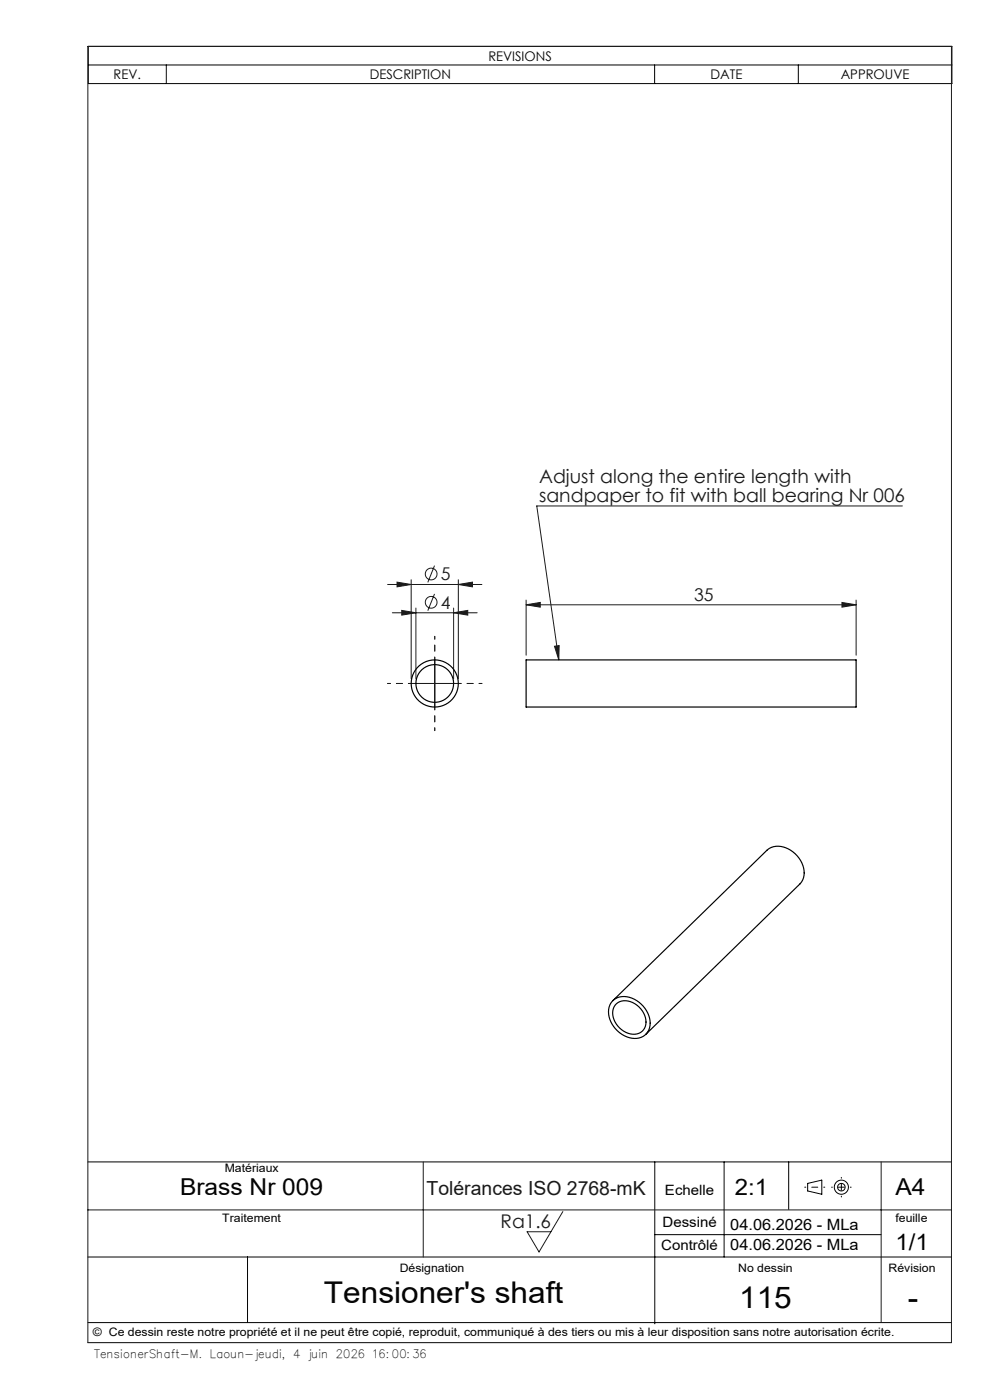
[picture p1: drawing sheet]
<svg xmlns="http://www.w3.org/2000/svg" width="210mm" height="297mm" viewBox="0 0 210 297" stroke-linecap="round" stroke-linejoin="round" font-family="sans-serif">
<g fill="none" stroke="#191924" stroke-width=".21">
<path d="M92.2 120l-1.5 3.6M191.4 107.3h-77.5l4.6 32.7M82.2 124h20M83.2 130h18M84.2 123.5l3 .5-3 .5zM85.2 129.5l3 .5-3 .5zM87.2 123v21M88.2 129v15M92.2 126l-1.5 3.6M92.2 140v10M96.2 130l3-.5v1zM96.2 129v15"/>
<path d="M97.2 124l3-.5v1zM97.2 123v21M111.6 128.3l3-.5v1zM111.6 127.3v11.7M111.6 128.3h70M117.6 137.1l1-.1-.1 3zM178.6 127.8l3 .5-3 .5zM181.6 127.3v11.7M87.2 145h10M18.6 256.7h183.2M89.8 246.5v20.2M119.4 257l-5.1 8.6-2.5-4.3h5.1"/>
<path d="M186.9 246.5v34.1M18.6 284.8v-275h183.2v275"/>
<circle cx="91.5" cy="121.8" r="1.24"/>
<circle cx="91.5" cy="127.8" r="1.24"/>
</g>
<g fill="none" stroke="#000" stroke-width=".21">
<path d="M18.7 9.8h183.2v7.9h-183.2zM18.7 13.8h183.2M35.3 13.8v3.9M138.9 13.8v3.9M169.3 13.8v3.9M18.6 246.5h183.2M138.9 246.5v34.3M153.6 246.5v20.2M167.3 246.5v10.1M171.3 251.1l3-.7v3l-3-.7zM18.6 266.7h183.2M52.5 266.6v14"/>
<path d="M138.9 261.9h48M18.6 284.8h183.2M18.6 280.6h183.2"/>
<circle cx="178.5" cy="251.9" r=".8"/>
<circle cx="178.5" cy="251.9" r="1.5"/>
</g>
<path d="M92.2 140v-5M87.2 145h-5M92.2 150v5M97.2 145h5" fill="none" stroke="#191924" stroke-width=".21" stroke-dasharray="30.5 1.3 1.3 1.3" stroke-dashoffset="29.9"/>
<path d="M170.7 251.9h4.2M176.4 251.9h4.1M178.5 253.9v-4.1" fill="none" stroke="#000" stroke-width=".21" stroke-dasharray="30.5 1.3 1.3 1.3" stroke-dashoffset="30.3"/>
<g fill="#191924">
<path d="M117.6 137.1l1-.1-.1 3z"/>
<path d="M84.2 123.5l3 .5-3 .5zM97.2 124l3-.5v1zM85.2 129.5l3 .5-3 .5zM96.2 130l3-.5v1zM111.6 128.3l3-.5v1zM178.6 127.8l3 .5-3 .5z"/>
</g>
<g fill="none" stroke="#000" stroke-width=".25">
<path d="M111.6 140h70v10h-70zM129.9 212.4a4.2 4.2 0 0 1 5.7 .2 5.1 5.1 0 0 1 1.8 6.3 3.9 3.9 0 0 1-5.5 .5 5.2 5.2 0 0 1-2.3-6.6zM130 212.3l32.7-31.9a4.2 4.2 0 0 1 5.5 .3 5.1 5.1 0 0 1 1.9 6.3l-33.1 32.4M130.8 212.9a3.7 3.7 0 0 1 5.1 1.1 3.3 3.3 0 0 1 0 5 4.2 4.2 0 0 1-5.4-2.2 3.2 3.2 0 0 1 .3-3.9z"/>
<circle cx="92.2" cy="145" r="4"/>
<circle cx="92.2" cy="145" r="5"/>
</g>
<g font-size="6.3">
<text x="68.7" y="276.3">Tensioner's shaft</text>
<text x="156.8" y="277.5">115</text>
<text x="192.6" y="277.5">-</text>
</g>
<g font-size="4.9">
<text x="38.2" y="253.5">Brass Nr 009</text>
<text x="189.9" y="253.5">A4</text>
</g>
<g font-size="4.8">
<text x="155.9" y="253.5">2:1</text>
<text x="189.9" y="265.2">1/1</text>
</g>
<text font-size="4.1" fill="#191924" x="90.5" y="253.5">Tolérances ISO 2768-mK</text>
<g font-size="4" fill="#191924">
<text x="114.4" y="102.5">Adjust along the entire length with</text>
<text x="114.4" y="106.5">sandpaper to fit with ball bearing Nr 006</text>
<text x="106.2" y="260.4">Ra1.6</text>
</g>
<g font-size="3.7" fill="#191924">
<text x="93.5" y="123.1">5</text>
<text x="93.5" y="129.1">4</text>
<text x="147.2" y="127.5">35</text>
</g>
<g font-size="3.3">
<text x="154.9" y="260.9">04.06.2026 - MLa</text>
<text x="154.9" y="265.2">04.06.2026 - MLa</text>
</g>
<g font-size="3">
<text x="141.1" y="253.5">Echelle</text>
<text x="140.5" y="260.4">Dessiné</text>
<text x="140.3" y="265.2">Contrôlé</text>
</g>
<g font-size="2.8">
<text x="24.1" y="16.8">REV.</text>
<text x="78.4" y="16.8">DESCRIPTION</text>
<text x="103.6" y="12.9">REVISIONS</text>
<text x="150.7" y="16.8">DATE</text>
<text x="178.3" y="16.8">APPROUVE</text>
</g>
<g font-size="2.5">
<text x="47.7" y="248.6">Matériaux</text>
<text x="47.2" y="259.2">Traitement</text>
<text x="189.9" y="259.2">feuille</text>
<text x="84.8" y="269.7">Désignation</text>
<text x="156.6" y="269.7">No dessin</text>
<text x="188.5" y="269.7">Révision</text>
<text x="19.7" y="283.4">© Ce dessin reste notre propriété et il ne peut être copié, reproduit, communiqué à des tiers ou mis à leur disposition sans notre autorisation écrite.</text>
<text x="20" y="288">TensionerShaft-M. Laoun-jeudi, 4 juin 2026 16:00:36</text>
</g>
</svg>
